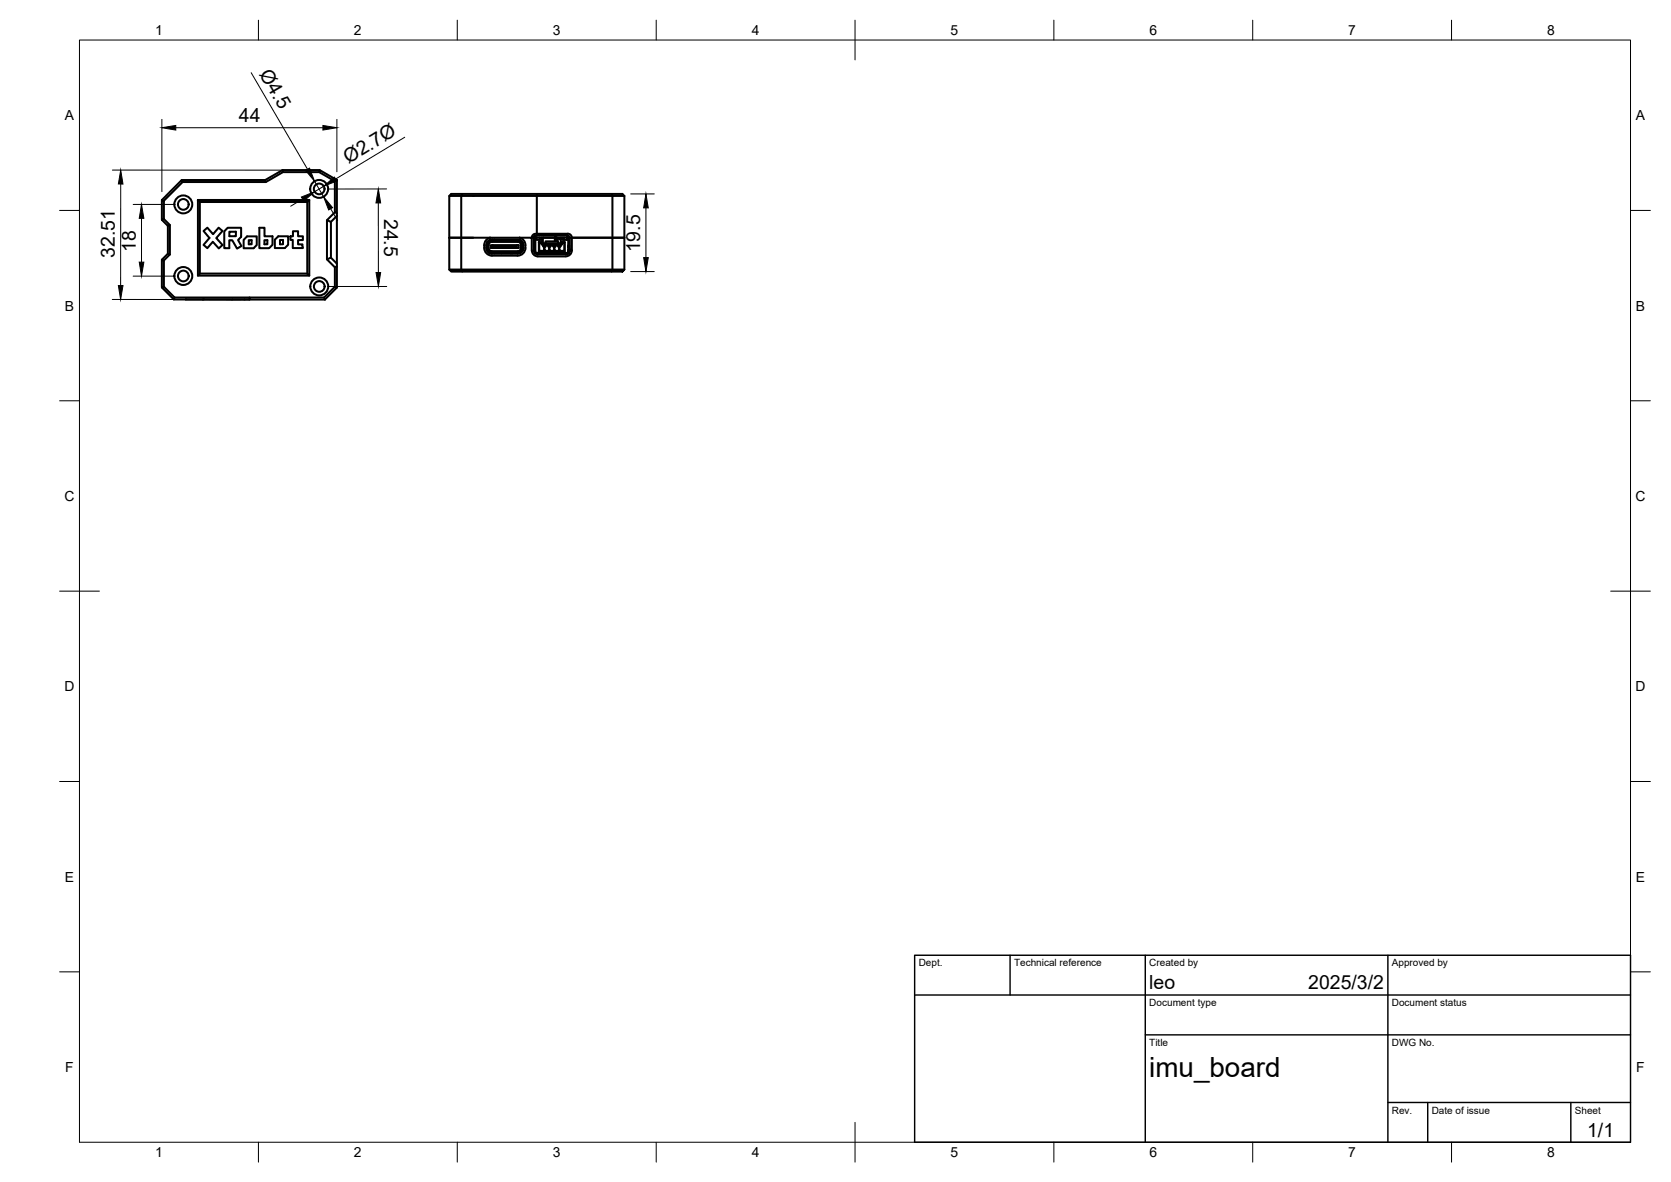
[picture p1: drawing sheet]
<svg xmlns="http://www.w3.org/2000/svg" width="420mm" height="297mm" viewBox="0 0 420 297" stroke-linecap="round" stroke-linejoin="round" font-family="sans-serif">
<!-- layer: Visible -->
<g fill="none" stroke="#000" stroke-width=".51">
<path d="M40.7 55.3l1.5 1.5 .5-.3M41.2 50.4l-.5-.1v5l.5-.3M42.2 56.8v7M45.7 45.2h21M45.9 45.7l-.2-.5-5 5.1M49.8 50.3h28v19h-28zM49.8 50.3l.4 .5h27.1M50.2 50.8v18M51.2 58l.9-.8 1.5 1.7 1.4-1.7 .9 .8-1.5 1.8 1.5 1.8-.9 .8-1.5-1.6-1.4 1.6-.9-.9 1.5-1.7zM57.3 57.2h3.3v2.3l-.7 .8 .8 1.5-1.1 .7-1.2-2.1h-.7v2h-1.3v-4.3zM57.7 58.2h1.6v1.2h-1.6zM62.1 59.4h2.5v2.2l-.8 .8h-2.5v-2.1z"/>
<path d="M65.2 57.2h1.3v2.2h2v2.1l-.8 .9h-2.5zM66.7 45.2l.1 .5M71 42.7l.2 .6M73.7 58.1h1.3v1.3h1.2v.9h-1.2v1.1h1.1l.1 .9h-2.6v-2h-.6v-.9h.7zM77.8 50.3l-.5 .5v18l.5 .5M80.2 43.3l.2-.6 4.3 2.5M80.4 42.7h-9.4l-4.3 2.5M82.2 55.3l1 .5v9l-1 .4M84.2 45.5l-4-2.2h-9l-4.4 2.4h-20.9l-4.7 4.7v4.6l1.5 1.5v7.5l-1.5 1.5v6.6l2.7 2.7h37.6l2.7-2.7v-4.9l-2-2v-9.9l2-2M84.7 54.3v18M84.7 45.2v9.1M84.7 45.2l-.5 .3v7.8l.5 .3"/>
<path d="M84.7 54.3l-1.5 1.5M113 49.2v18.5M116.2 48.7l-.2 .5h-3l.5-.5h43l.5 .5h-3v10.5h3v8M119 59.7h-6h3v8h-3l.5 .5h2.7M123.2 59.7a2.42 2.42 0 0 0-1.5 2.2 2.42 2.42 0 0 0 1.5 2.3h7a2.37 2.37 0 0 0 1.9-1.6 2.37 2.37 0 0 0-.7-2.5l-.8-.4M130.6 59.7h3.1v3.2a1.49 1.49 0 0 0 1.5 1.5h7.1M130.6 59.7h-14.6v-10.5h19v9.5l-.7 .1-.4 .3-.2 .6h.5M134.2 59.7v3.2a1.01 1.01 0 0 0 1 1l7.1 .1M134.3 59.5l-.1 .2M134.5 59.3v.1M134.5 59.7h.1M134.5 59.4v.6"/>
<path d="M134.6 59.7v3.8h8.3v-3.8h-1.1M134.6 59.7h1.1M134.7 59.2l-.4 .2-.1 .3M134.7 59.2h.3M134.7 59.2l-.4 .3-.1 .2 .1 3.5M134.9 59.7v.6h1.3v-.6M135 48.7v.5h19l-.2-.5M135.7 59.7h.8M135.7 59.7v.6M136.5 59.7v1.5h4.5v-1.5M136.5 59.7h3M139.5 59.7v.9"/>
<path d="M139.7 60h.5v.6M140 60v.6M140 59.2l-.4 .3-.1 .2M140.6 59.8h.3v.3h-.3zM141 59.7h.8M141 59.7h-1.3v.9M141.8 59.7v.6M142.6 59.2v1.1h-1.3v-.6M142.8 58.7h-7.8v.5h7.8l.2 .1 .3 .4M142.8 58.7a1.01 1.01 0 0 1 1 1M143.3 59.7h.5M143.3 59.7v3.2"/>
<path d="M157 49.2v10.5h-13.2M40.7 72.2l3 3.1 .2-.5M41.2 65.5l-.5-.2v6.9l.5-.1M42.7 64l-.5-.2-1.5 1.5M43.7 75.3h19M46.7 75.3h16M58.4 75.3h.1M61.4 75.3h.1M62.5 60.4h.8v1h-.8zM62.7 74.8v.5h19M66.5 60.4h.7v1h-.7zM69.1 60.2l.9-.8h2.5v2.1l-.9 .8h-2.5z"/>
<path d="M70.4 60.3h.8v1.1h-.8zM77.3 68.8h-27.1l-.4 .5M81.5 74.8l.2 .5M83.2 64.8l1.5 1.5M84.2 72.1l.5 .2-3 3M84.7 67l-.5 .2M122.3 62.7h.1M122.4 62.3a1.26 1.26 0 0 0 1.3 1.2M122.5 60.9h.2M122.8 63.1v.3M123 63.5h7.9M123.1 61l.6-.2h6.5a.82 .82 0 0 1 .8 .8v.7a.86 .86 0 0 1-.8 .8h-6.5a.86 .86 0 0 1-.8-.8v-.7z"/>
<path d="M123.4 61.6h7v.7h-7zM123.6 63.5l-.4 .1h7.5M123.7 60.7h6.5M123.8 63.5v.1M123.8 61.6l.1 .2M123.9 61.8h6v.4h-6zM123.9 62.2l-.1 .1M124 60.2v.2M124.3 63.5h.1M124.4 60.2v.2M124.5 60.2v.2M124.8 63.5v.1"/>
<path d="M125.1 63.5v.1M125.3 63.5v.1M125.6 63.5v.1M125.8 60.4h.9M125.8 63.5v.1M125.9 63.5l.2 .1M126.1 63.6h.1M126.3 63.5h.3M126.8 63.5h.3M126.8 60.4h.1M127 60.4h.1M127.1 60.4h.1"/>
<path d="M127.1 60.4h.3M127.3 63.5h.3M127.4 60.4h.5M127.8 63.5h.3M128.3 63.5h.3M128.8 63.5h.3M129.5 63.5h.1M129.9 62.2l.1 .1M130 61.6l-.1 .2M130.1 63.5v.1M130.2 60.7a1.33 1.33 0 0 1 .9 1.3 1.33 1.33 0 0 1-.9 1.2l-6.5 .1a1.34 1.34 0 0 1-1-1.3 1.34 1.34 0 0 1 1-1.3M130.3 60.4h.6"/>
<path d="M130.3 63.5v.1M130.8 60.4l-.1 .1M131.1 63.1v.3M131.1 60.5l-.1 .2M131.1 60.9h.3M131.4 60.9v2.1M131.4 62.4h.2M131.4 62.4l.1 .5M131.4 62.3a1.26 1.26 0 0 1-1.2 1.2M131.4 61.6a1.26 1.26 0 0 0-1.2-1.2h-6.5a1.22 1.22 0 0 0-1.3 1.2v-.7v2.1M131.6 61.6v.7M131.6 61.6a1.5 1.5 0 0 0-1.4-1.4h-6.6a1.8 1.8 0 0 0-1.5 1.8 1.8 1.8 0 0 0 1.6 1.7h6.5a1.45 1.45 0 0 0 1.4-1.4"/>
<path d="M134.3 60h.3M134.5 63.6h8.5M134.6 63.1l-.3 .1M134.6 63.4v.2M134.9 63.5v.1M135.2 63.5h-.1M135.5 60.8h.8v.6h.3v.4h.2v-.3l.4 .3v-.4h.6v.4h.2v-.3l.4 .3v-.4h.7v.4h.2v-.3l.4 .3v-.4h.6v.4h.2v-.3l.4 .3v-.4h.3v-.6h.8v2.3h-6.5zM135.5 60.8l.1 .1M135.6 63l-.1 .1M136 63.6h.1M136.2 63.5h-.4M136.3 61.4l-.1-.5h-.6v2.1h6.3v-2.1h-.6l-.1 .5"/>
<path d="M136.3 60.8l-.1 .1M136.4 63.5v.1M136.5 61.1h4.5M136.6 61.8v.1h.2M136.8 61.8v.1M136.8 61.8v.5h.2v-.5M136.8 63v-.3h.2v.3M136.8 63.5v.1M136.8 61.8h.2M137 63.5v.1M137 61.8v.1M137.2 61.1v-.5h3.1v.5"/>
<path d="M137.2 61.8v.1h-.4M137.8 61.8v.1h.2v-.1M138 61.8h.2v.5h-.2zM138 63v-.3h.2v.3M138 63.5v.1M138.2 63.5v.1M138.2 61.8v.1M138.4 61.8v.1h-.4M138.7 63.5v.1M139.1 61.8v.1h.2v-.1M139.3 61.8h.2v.5h-.2zM139.3 63v-.3h.2v.3"/>
<path d="M139.3 63.5v.1M139.5 63.5v.1M139.5 61.8v.1M139.7 63.5v.1M139.7 61.8v.1h-.4M140 63.5l.2 .1M140.3 61.8v.1h.2v-.1M140.5 61.8h.2v.5h-.2zM140.5 63v-.3h.2v.3M140.5 63.5v.1M140.7 63.5v.1M140.7 61.8v.1"/>
<path d="M140.9 61.8v.1h-.4M141.2 60.8l.1 .1M141.4 63.5v.1M141.5 63.5v.1M141.9 63l.1 .1M141.9 63.5l.1 .1M142 60.8l-.1 .1M142.3 64.4a1.49 1.49 0 0 0 1.5-1.5v-3.2h10.2v8h-38l.2 .5h37.6M142.4 63.5v.1M142.6 63.5v.1M142.9 62.9h.1M142.9 61.7v.5"/>
<path d="M142.9 63.5h.2M142.9 62.6h.4M142.9 63.1h.1M143 63.1h.1M142.9 62.9l.3 .1M142.9 63v.1M142.9 62.9h.2v.2M143 63h.1l-.2 .1M143 62.8l.2 .2M143 62.8l-.1 .1M143.1 63.1h.1M143.1 63l-.2 .1"/>
<path d="M143.2 63.1h-.1M143.2 63v.1M143.3 62.9a1.01 1.01 0 0 1-1 1M154 67.7h3l-.5 .5h-2.7z"/>
<circle cx="46.1" cy="51.4" r="1.34"/>
<circle cx="46.1" cy="51.4" r="2.25"/>
<circle cx="80.3" cy="47.5" r="1.34"/>
<circle cx="80.3" cy="47.5" r="2.25"/>
<circle cx="46.1" cy="69.4" r="1.34"/>
<circle cx="46.1" cy="69.4" r="2.25"/>
<circle cx="80.3" cy="72" r="1.34"/>
<circle cx="80.3" cy="72" r="2.25"/>
</g>
<g fill="#000">
<circle cx="134.2" cy="59.7" r=".25"/>
<circle cx="51" cy="75.3" r=".25"/>
<circle cx="125.9" cy="60.4" r=".25"/>
<circle cx="126.2" cy="60.4" r=".25"/>
<circle cx="126.4" cy="60.4" r=".25"/>
<circle cx="126.5" cy="60.4" r=".25"/>
<circle cx="126.9" cy="60.4" r=".25"/>
<circle cx="127" cy="60.4" r=".25"/>
<circle cx="127.1" cy="60.4" r=".25"/>
<circle cx="127.4" cy="60.4" r=".25"/>
<circle cx="127.5" cy="60.4" r=".25"/>
<circle cx="127.7" cy="60.4" r=".25"/>
<circle cx="127.8" cy="60.4" r=".25"/>
<circle cx="127.9" cy="60.4" r=".25"/>
<circle cx="136" cy="63.6" r=".25"/>
<circle cx="142.3" cy="63.6" r=".25"/>
<circle cx="142.8" cy="63.6" r=".25"/>
<circle cx="142.9" cy="62.1" r=".25"/>
<circle cx="142.9" cy="63.1" r=".25"/>
<circle cx="142.9" cy="61.8" r=".25"/>
<circle cx="142.9" cy="62.2" r=".25"/>
<circle cx="142.9" cy="62.9" r=".25"/>
<circle cx="143" cy="63.1" r=".25"/>
<circle cx="143.1" cy="63.1" r=".25"/>
<circle cx="143.1" cy="63" r=".25"/>
<circle cx="143.2" cy="63" r=".25"/>
</g>
<!-- layer: BORDER -->
<g fill="none" stroke="#000" stroke-width=".25">
<path d="M20 10.1h390v276.9h-390zM65 5.1v5M115 5.1v5M165 5.1v5M215 5.1v10M265 5.1v5M315 5.1v5M365 5.1v5M15 52.9h5M410 52.9h5M15 100.7h5M410 100.7h5"/>
<path d="M15 148.6h10M405 148.6h10M15 196.4h5M410 196.4h5M15 244.2h5M410 244.2h5M65 287v5M115 287v5M165 287v5M215 282.1v9.9M265 287v5M315 287v5"/>
<path d="M365 287v5"/>
</g>
<!-- layer: TITLEBLOCK -->
<path d="M230 240.1h180v46.9h-180zM230 250h180M254 240.1v9.9M288 240.1v46.9M349 240.1v46.9M288 260.1h122M349 277.1h61M359 277.1v9.9M395 277.1v9.9" fill="none" stroke="#000" stroke-width=".36"/>
<!-- layer: FD_Dimensions -->
<g fill="none" stroke="#000" stroke-width=".25">
<path d="M63.2 18.3l14.1 24.2M40.7 30v18.2M44.2 32.1h37M84.7 30v13.2M101.8 34.5l-17.4 10.5M28.3 42.7l50 .1M30.4 46.3l-.1 25.5M33.5 51.4h10.5M35.6 54.9v11M76.1 50l-3 1.8M79.1 45.6l2.3 3.9M81.4 46.8l-2.3 1.4"/>
<path d="M83.1 52.5l1.8 3M95.1 51v17.5M97.2 47.5h-14.9M158.6 48.7h5.9M162.4 52.2v12.5M28.2 75.3h32.4M33.5 69.4h10.5M82.4 72h14.8M158.6 68.2h5.9"/>
</g>
<g fill="#000" stroke="#000" stroke-width=".25">
<path d="M40.7 32.1l3.5-.6v1.2zM81.2 31.5l3.5 .6-3.5 .6zM30.4 42.7l.5 3.6-1.1-.1zM35.6 51.4l.6 3.5h-1.2zM75.8 49.5l3.3-1.3-2.7 2.3zM76.8 42.8l1-.5 1.3 3.3zM81.4 49.5l2.2 2.7-1 .6zM81.4 46.8l2.7-2.3 .6 1zM95.1 47.5l.6 3.5h-1.2zM162.4 48.7l.6 3.5h-1.2zM29.8 71.8h1.1l-.6 3.5zM35 65.9h1.2l-.6 3.5z"/>
<path d="M94.6 68.5h1.1l-.6 3.5zM161.8 64.7h1.2l-.6 3.5z"/>
</g>
<text font-size="7" x="289" y="270.6">imu_board</text>
<g font-size="4.9">
<text x="65.1" y="18.5" transform="rotate(60 65.1 18.5)">Ø4.5</text>
<text x="60.1" y="30.7">44</text>
<text x="87.6" y="41.2" transform="rotate(-31 87.6 41.2)">Ø2.7Ø</text>
<text x="96.6" y="55" transform="rotate(90 96.6 55)">24.5</text>
<text x="28.9" y="64.8" transform="rotate(-90 28.9 64.8)">32.51</text>
<text x="34.1" y="63.3" transform="rotate(-90 34.1 63.3)">18</text>
<text x="161" y="63.4" transform="rotate(-90 161 63.4)">19.5</text>
<text x="289" y="248.5">leo</text>
<text x="329" y="248.5">2025/3/2</text>
<text x="399.1" y="285.7">1/1</text>
</g>
<g font-size="3.5">
<text x="39" y="8.8">1</text>
<text x="89" y="8.8">2</text>
<text x="139" y="8.8">3</text>
<text x="189" y="8.8">4</text>
<text x="239" y="8.8">5</text>
<text x="289" y="8.8">6</text>
<text x="339" y="8.8">7</text>
<text x="389" y="8.8">8</text>
<text x="16.3" y="30.2">A</text>
<text x="411.3" y="30.2">A</text>
<text x="16.3" y="78">B</text>
<text x="411.3" y="78">B</text>
<text x="16.2" y="125.9">C</text>
<text x="411.2" y="125.9">C</text>
<text x="16.2" y="173.7">D</text>
<text x="411.2" y="173.7">D</text>
<text x="16.3" y="221.6">E</text>
<text x="411.3" y="221.6">E</text>
<text x="16.4" y="269.4">F</text>
<text x="411.4" y="269.4">F</text>
<text x="39" y="290.8">1</text>
<text x="89" y="290.8">2</text>
<text x="139" y="290.8">3</text>
<text x="189" y="290.8">4</text>
<text x="239" y="290.8">5</text>
<text x="289" y="290.8">6</text>
<text x="339" y="290.8">7</text>
<text x="389" y="290.8">8</text>
</g>
<g font-size="2.5">
<text x="231" y="242.9">Dept.</text>
<text x="255" y="242.9">Technical reference</text>
<text x="289" y="242.9">Created by</text>
<text x="350" y="242.9">Approved by</text>
<text x="289" y="252.8">Document type</text>
<text x="350" y="252.8">Document status</text>
<text x="289" y="262.9">Title</text>
<text x="350" y="262.9">DWG No.</text>
<text x="350" y="279.9">Rev.</text>
<text x="360" y="279.9">Date of issue</text>
<text x="396" y="279.9">Sheet</text>
</g>
</svg>
